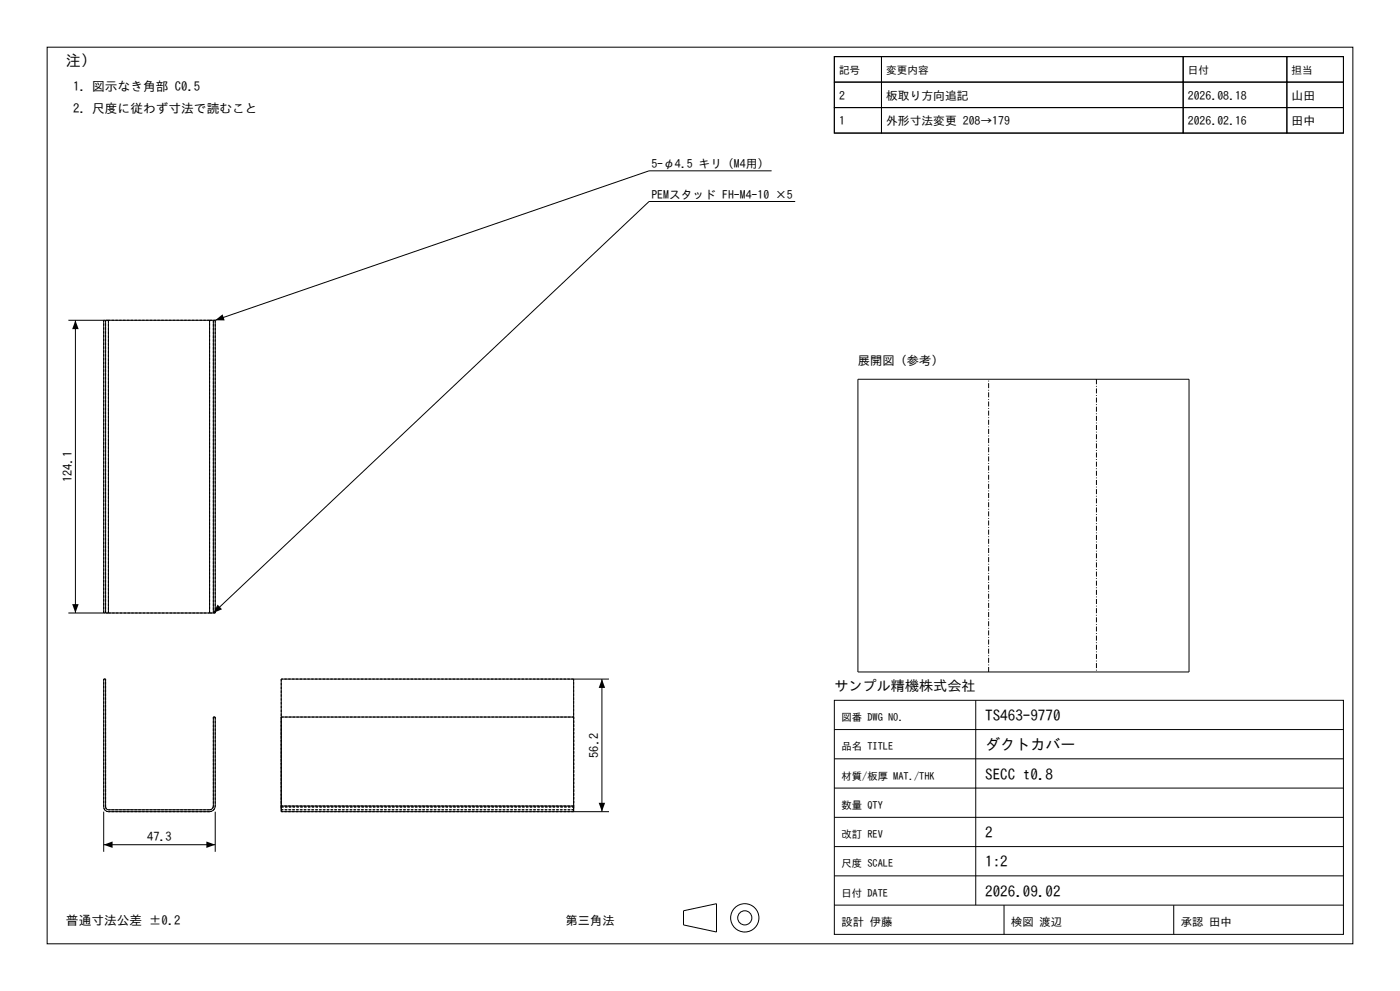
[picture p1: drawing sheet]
<svg xmlns="http://www.w3.org/2000/svg" width="420mm" height="297mm" viewBox="0 0 420 297" stroke-linecap="round" stroke-linejoin="round" font-family="sans-serif">
<g fill="none" stroke="#000" stroke-width=".3">
<path d="M14.1 14.1h391.8v268.8h-391.8zM250.3 17h14.1v7.6h-14.1zM250.3 17h152.7v22.9h-152.7zM264.4 17h90.5v7.6h-90.5zM354.9 17h31.2v7.6h-31.2zM386.1 17h16.9v7.6h-16.9zM250.3 24.6h14.1v7.6h-14.1zM250.3 32.2h14.1v7.7h-14.1zM264.4 24.6h90.5v7.6h-90.5zM264.4 32.2h90.5v7.7h-90.5zM354.9 24.6h31.2v7.6h-31.2zM354.9 32.2h31.2v7.7h-31.2z"/>
<path d="M386.1 24.6h16.9v7.6h-16.9zM386.1 32.2h16.9v7.7h-16.9zM231.5 51.2h-36.8l-130.1 44.8M238.6 60.4h-43.9l-130.7 123.3M20.5 96h11.2M22.6 96v87.7M31.1 96v87.7M31.7 96h.8M31.7 96v87.7M32.5 96h30.4M32.5 96v87.7M62.9 96h1.1"/>
<path d="M62.9 96v87.7M64 96v87.7M64 96h.6M64.6 96v87.7h-.6M257.4 113.7h99.3v87.7h-99.3zM20.5 183.7h11.2M31.7 183.7h.8M32.5 183.7h30.4M62.9 183.7h1.1M31.1 203.5h.6l.1 38.8 .7 .4h30.4a1.13 1.13 0 0 0 1.1-1.1v-26.7h.6v26.7a1.7 1.7 0 0 1-1.7 1.7h-30.4a1.41 1.41 0 0 1-1.4-1.5zM84.4 214.9h87.7M172.1 203.5v38.1"/>
<path d="M180.6 203.5v39.8M182.7 203.5h-98.3v38.1M250.3 209.9h152.7v70.1h-152.7zM250.3 218.6h152.7M292.7 209.9v61.4M250.3 236.2h152.7M250.3 227.4h152.7M31.1 243.3v12M31.1 253.2h33.5M64.6 243.3v12M84.4 241.6v1.7h98.3M84.4 241.6h87.7"/>
<path d="M172.1 241.6v1.7M250.3 253.7h152.7M250.3 245h152.7M205.1 273l9.8-2.2v8.5l-9.8-2.1zM250.3 271.3h152.7M250.3 262.5h152.7M301.2 271.3v8.7M352.1 271.3v8.7"/>
<circle cx="223.4" cy="275.1" r="4.2"/>
<circle cx="223.4" cy="275.1" r="2.12"/>
</g>
<g fill="none" stroke="#000" stroke-width=".3" stroke-dasharray=".7 .4" stroke-linecap="butt">
<path d="M32.5 96h-1.4M32.5 96v87.7M62.9 96h-30.4M62.9 96h1.7M64 96v87.7M64.6 96v87.7M31.1 183.7v-87.7M31.7 183.7v-87.7M32.5 183.7h30.4M32.5 183.7h-1.4M62.9 183.7v-87.7M62.9 183.7h1.7"/>
<path d="M31.1 203.5h.6M64 214.9v26.7M64.6 214.9v26.7M64.6 214.9h-.6M84.4 203.5v38.3M84.4 214.9v26.9M84.4 214.9h87.7M172.1 214.9v26.7M172.1 203.5h-87.7M31.1 241.8v-38.3M31.7 241.8l.1 .5 .7 .4M31.7 241.8v-38.3"/>
<path d="M32.5 243.3a1.41 1.41 0 0 1-1.4-1.5M62.9 243.3h-30.4M62.9 243.3a1.7 1.7 0 0 0 1.7-1.7M62.9 242.7h-30.4M64 241.6a1.13 1.13 0 0 1-1.1 1.1M84.4 242.7h87.7M84.4 241.6v1.1M84.4 241.8h87.7M84.4 243.3v-1.5M84.4 241.8v.9M84.4 241.6v-26.7M172.1 241.6v1.1"/>
<path d="M172.1 241.8v.9M172.1 241.8v-26.9M172.1 241.8v-38.3M172.1 243.3v-1.5M172.1 243.3h-87.7M172.1 242.7h-87.7M172.1 241.6h-87.7"/>
</g>
<path d="M22.6 96l1 2.6h-1.9zM64.6 96l2.2-1.8 .6 1.8zM21.7 181.1h1.9l-1 2.6zM65.3 181.2l1.3 1.4-2.6 1.1zM180.6 203.5l.9 2.7h-1.9zM31.1 253.2l2.7-1v1.9zM61.9 252.2l2.7 1-2.7 .9zM179.6 240.6h1.9l-.9 2.7z" fill="#000"/>
<path d="M328.9 113.7v87.7M296.6 201.4v-87.7" fill="none" stroke="#000" stroke-width=".3" stroke-dasharray="1.5 .5 .2 .5" stroke-linecap="butt"/>
<g font-size="4.5">
<text x="19.8" y="19.8">注）</text>
<text x="295.6" y="216.1">TS463-9770</text>
<text x="295.6" y="224.9">ダクトカバー</text>
<text x="295.6" y="233.6">SECC t0.8</text>
<text x="295.6" y="251.2">2</text>
<text x="295.6" y="259.9">1:2</text>
<text x="295.6" y="268.7">2026.09.02</text>
</g>
<text font-size="4.2" x="250.3" y="207.1">サンプル精機株式会社</text>
<g font-size="3.8">
<text x="21.9" y="27.2">1. 図示なき角部 C0.5</text>
<text x="21.9" y="33.9">2. 尺度に従わず寸法で読むこと</text>
<text x="19.8" y="277.2">普通寸法公差 ±0.2</text>
</g>
<g font-size="3.7">
<text x="257.4" y="109.4">展開図（参考）</text>
<text x="21.6" y="144.4" transform="rotate(-90 21.6 144.4)">124.1</text>
<text x="179.6" y="227.1" transform="rotate(-90 179.6 227.1)">56.2</text>
<text x="44.2" y="252.2">47.3</text>
<text x="169.7" y="277.2">第三角法</text>
</g>
<g font-size="3.5">
<text x="251.7" y="30">2</text>
<text x="265.9" y="30">板取り方向追記</text>
<text x="356.4" y="30">2026.08.18</text>
<text x="387.5" y="30">山田</text>
<text x="251.7" y="37.6">1</text>
<text x="265.9" y="37.6">外形寸法変更 208→179</text>
<text x="356.4" y="37.6">2026.02.16</text>
<text x="387.5" y="37.6">田中</text>
<text x="195.4" y="50.3">5-φ4.5 キリ（M4用）</text>
<text x="195.4" y="59.5">PEMスタッド FH-M4-10 ×5</text>
</g>
<g font-size="3.4">
<text x="252.4" y="277.5">設計 伊藤</text>
<text x="303.3" y="277.5">検図 渡辺</text>
<text x="354.2" y="277.5">承認 田中</text>
</g>
<g font-size="3.2">
<text x="251.7" y="22.3">記号</text>
<text x="265.9" y="22.3">変更内容</text>
<text x="356.4" y="22.3">日付</text>
<text x="387.5" y="22.3">担当</text>
</g>
<g font-size="3.1">
<text x="252.4" y="216.1">図番 DWG NO.</text>
<text x="252.4" y="224.9">品名 TITLE</text>
<text x="252.4" y="233.6">材質/板厚 MAT./THK</text>
<text x="252.4" y="242.4">数量 QTY</text>
<text x="252.4" y="251.2">改訂 REV</text>
<text x="252.4" y="259.9">尺度 SCALE</text>
<text x="252.4" y="268.7">日付 DATE</text>
</g>
</svg>
